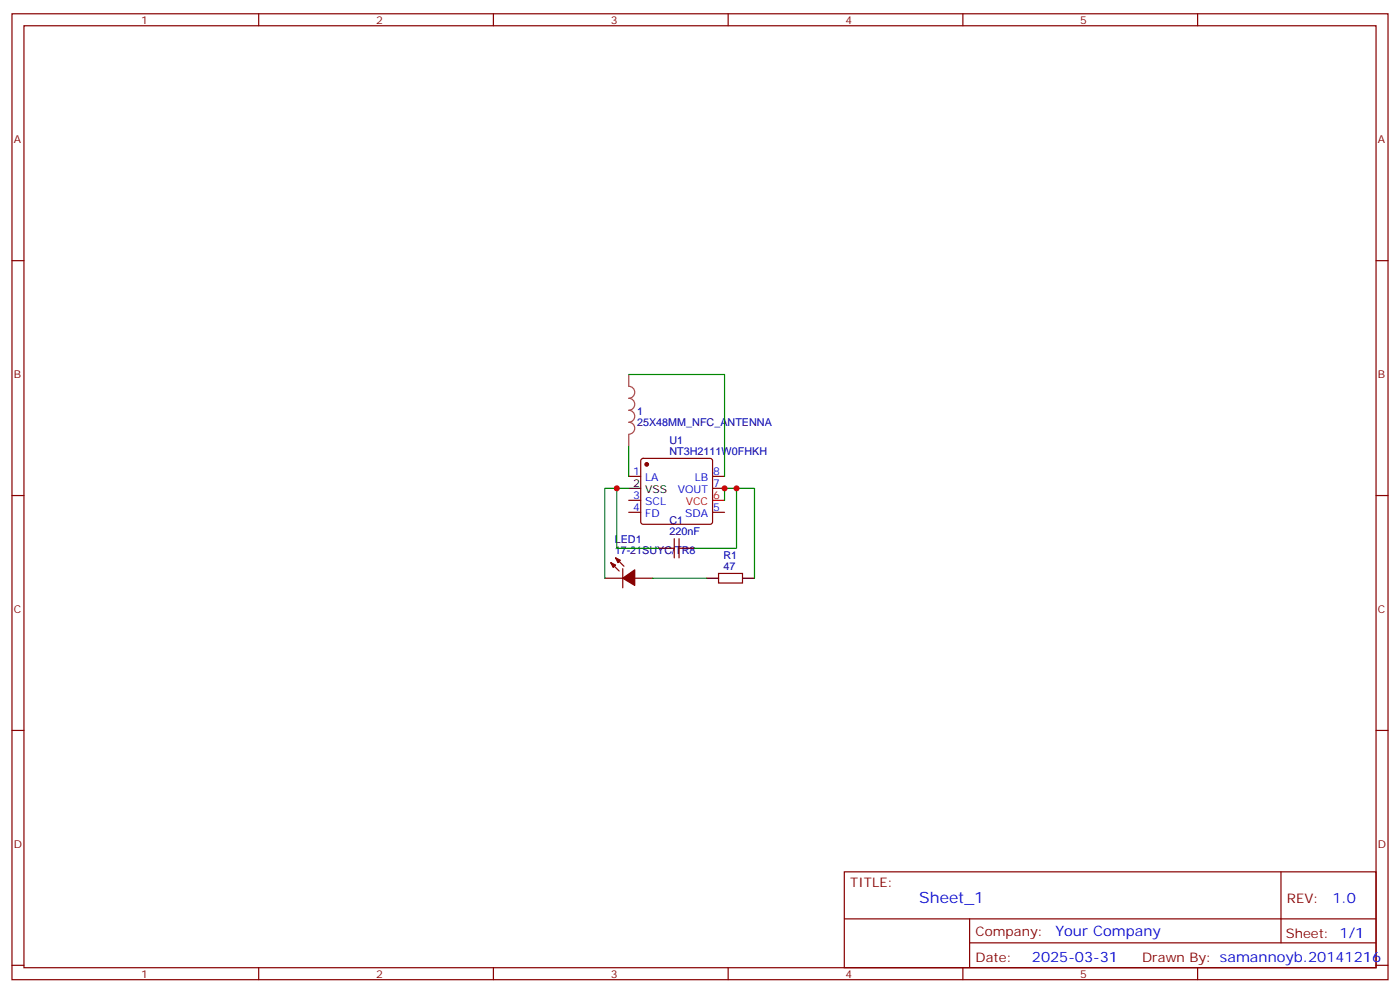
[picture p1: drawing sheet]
<svg xmlns="http://www.w3.org/2000/svg" width="412mm" height="292mm" viewBox="0 0 412 292" stroke-linecap="round" stroke-linejoin="round" font-family="sans-serif">
<g fill="none" stroke="#870000" stroke-width=".35">
<path d="M3.5 4.1h405.4v284.3h-405.4zM7.1 7.6h398.2v277.3h-398.2zM76.2 4.1v3.5M145.3 4.1v3.5M214.5 4.1v3.5M283.6 4.1v3.5M352.8 4.1v3.5M3.5 76.7h3.6M405.3 76.7h3.6M189 135.1l.4-.2h19.8l.5 .2 .2 .5v18l-.2 .5-.5 .2h-19.8l-.5-.2-.2-.5v-18zM3.5 145.9h3.6M185.2 140.2h3.5"/>
<path d="M185.2 150.8h3.5M185.2 147.3h3.5M198.6 158.6v5.6M200 158.6v5.6M209.9 140.2h3.5M209.9 143.8h3.5M209.9 150.8h3.5M405.3 145.9h3.6M178.2 170.2h5.2M179.9 165.6l2.5 2.5M181.3 164.2l2.5 2.5M183.4 167.4v5.6"/>
<path d="M187 170.2h5.3M197.6 161.4h1M200 161.4h1.1M211.7 168.8h7v2.8h-7zM3.5 215h3.6M405.3 215h3.6M248.7 256.6h156.6v28.3h-156.6zM377.3 256.7v20.8M248.7 270.5h156.5M285.6 277.5h119.6M285.6 270.5v14.1M3.5 284.2h3.6"/>
<path d="M76.2 284.9v3.5M145.3 284.9v3.5M214.5 284.9v3.5M283.6 284.9v3.5M352.8 284.9v3.5M405.3 284.2h3.6"/>
</g>
<path d="M209.9 147.3h3.5" fill="none" stroke="#f00" stroke-width=".35"/>
<path d="M185.2 143.8h3.5M194 161.4h3.6M201.1 161.4h3.5M208.1 170.2h3.6M218.7 170.2h3.5" fill="none" stroke="#000" stroke-width=".35"/>
<g fill="#870000" stroke="#870000" stroke-width=".35">
<path d="M179.9 165.6l1.4 .7-.7 .7z"/>
<path d="M181.3 164.2l1.4 .7-.7 .7z"/>
<path d="M183.4 170.2l3.6-2.5v4.6z"/>
<circle cx="190.5" cy="136.7" r=".53"/>
</g>
<path d="M185.2 110.2v3.5a1.76 1.76 0 0 1 1.8 1.8 1.76 1.76 0 0 1-1.8 1.7 1.76 1.76 0 0 1 1.8 1.8 1.76 1.76 0 0 1-1.8 1.8 1.76 1.76 0 0 1 1.8 1.7 1.76 1.76 0 0 1-1.8 1.8 1.76 1.76 0 0 1 1.8 1.8 1.76 1.76 0 0 1-1.8 1.7M185.2 127.9v3.5" fill="none" stroke="#a64a4a" stroke-width=".35"/>
<path d="M185.2 110.2h28.2v30M185.2 131.4v8.8M181.7 143.8v17.6h12.3M185.2 143.8h-7v26.4M213.4 147.3v-3.5h8.8v26.4M217 143.8v17.6h-12.4M192.3 170.2h15.8" fill="none" stroke="#008700" stroke-width=".35"/>
<g fill="#c00">
<circle cx="213.4" cy="143.8" r=".88"/>
<circle cx="181.7" cy="143.8" r=".88"/>
<circle cx="217" cy="143.8" r=".88"/>
</g>
<text font-size="4.6" fill="#00f" x="270.8" y="265.7">Sheet_1</text>
<g font-size="4.2" fill="#00f">
<text x="392.5" y="265.9">1.0</text>
<text x="310.9" y="275.5">Your Company</text>
<text x="304" y="283.3">2025-03-31</text>
</g>
<g font-size="3.9" fill="#800">
<text x="250.5" y="261.2">TITLE:</text>
<text x="379.1" y="265.9">REV:</text>
<text x="287.4" y="275.4">Company:</text>
<text x="378.7" y="276">Sheet: 1/1</text>
<text x="287.4" y="283.1">Date:</text>
<text x="336.4" y="283.2">Drawn By: samannoyb.20141216</text>
</g>
<g font-size="3.2" fill="#800">
<text x="41.6" y="7.1">1</text>
<text x="110.8" y="7.1">2</text>
<text x="179.9" y="7.1">3</text>
<text x="249.1" y="7.1">4</text>
<text x="318.2" y="7.1">5</text>
<text x="4.1" y="42.2">A</text>
<text x="405.9" y="42.2">A</text>
<text x="4.1" y="111.3">B</text>
<text x="405.9" y="111.3">B</text>
<text x="4.1" y="180.4">C</text>
<text x="405.9" y="180.4">C</text>
<text x="4.1" y="249.6">D</text>
<text x="405.9" y="249.6">D</text>
<text x="41.6" y="287.9">1</text>
<text x="110.8" y="287.9">2</text>
<text x="179.9" y="287.9">3</text>
<text x="249.1" y="287.9">4</text>
<text x="318.2" y="287.9">5</text>
</g>
<g font-size="3.2" fill="#000080">
<text x="187.7" y="125.4">25X48MM_NFC_ANTENNA</text>
<text x="187.7" y="122.1">1</text>
<text x="197.2" y="130.6">U1</text>
<text x="197.2" y="133.9">NT3H2111W0FHKH</text>
<text x="197.2" y="154.2">C1</text>
<text x="181.1" y="159.9">LED1</text>
<text x="197.2" y="157.5">220nF</text>
<text x="181.1" y="163.2">17-21SUYC/TR8</text>
<text x="213.1" y="167.7">47</text>
<text x="213.1" y="164.5">R1</text>
</g>
<g font-size="3.2">
<text x="186.5" y="143.4">2</text>
<text x="190" y="145.2">VSS</text>
</g>
<g font-size="3.2" fill="#00f">
<text x="186.5" y="139.9">1</text>
<text x="190" y="141.6">LA</text>
<text x="204.7" y="141.6">LB</text>
<text x="210.1" y="139.9">8</text>
<text x="210.1" y="143.4">7</text>
<text x="186.5" y="146.9">3</text>
<text x="190" y="148.7">SCL</text>
<text x="199.7" y="145.2">VOUT</text>
<text x="186.5" y="150.5">4</text>
<text x="190" y="152.2">FD</text>
<text x="201.8" y="152.2">SDA</text>
<text x="210.1" y="150.5">5</text>
</g>
<g font-size="3.2" fill="#f00">
<text x="202" y="148.7">VCC</text>
<text x="210.1" y="146.9">6</text>
</g>
</svg>
